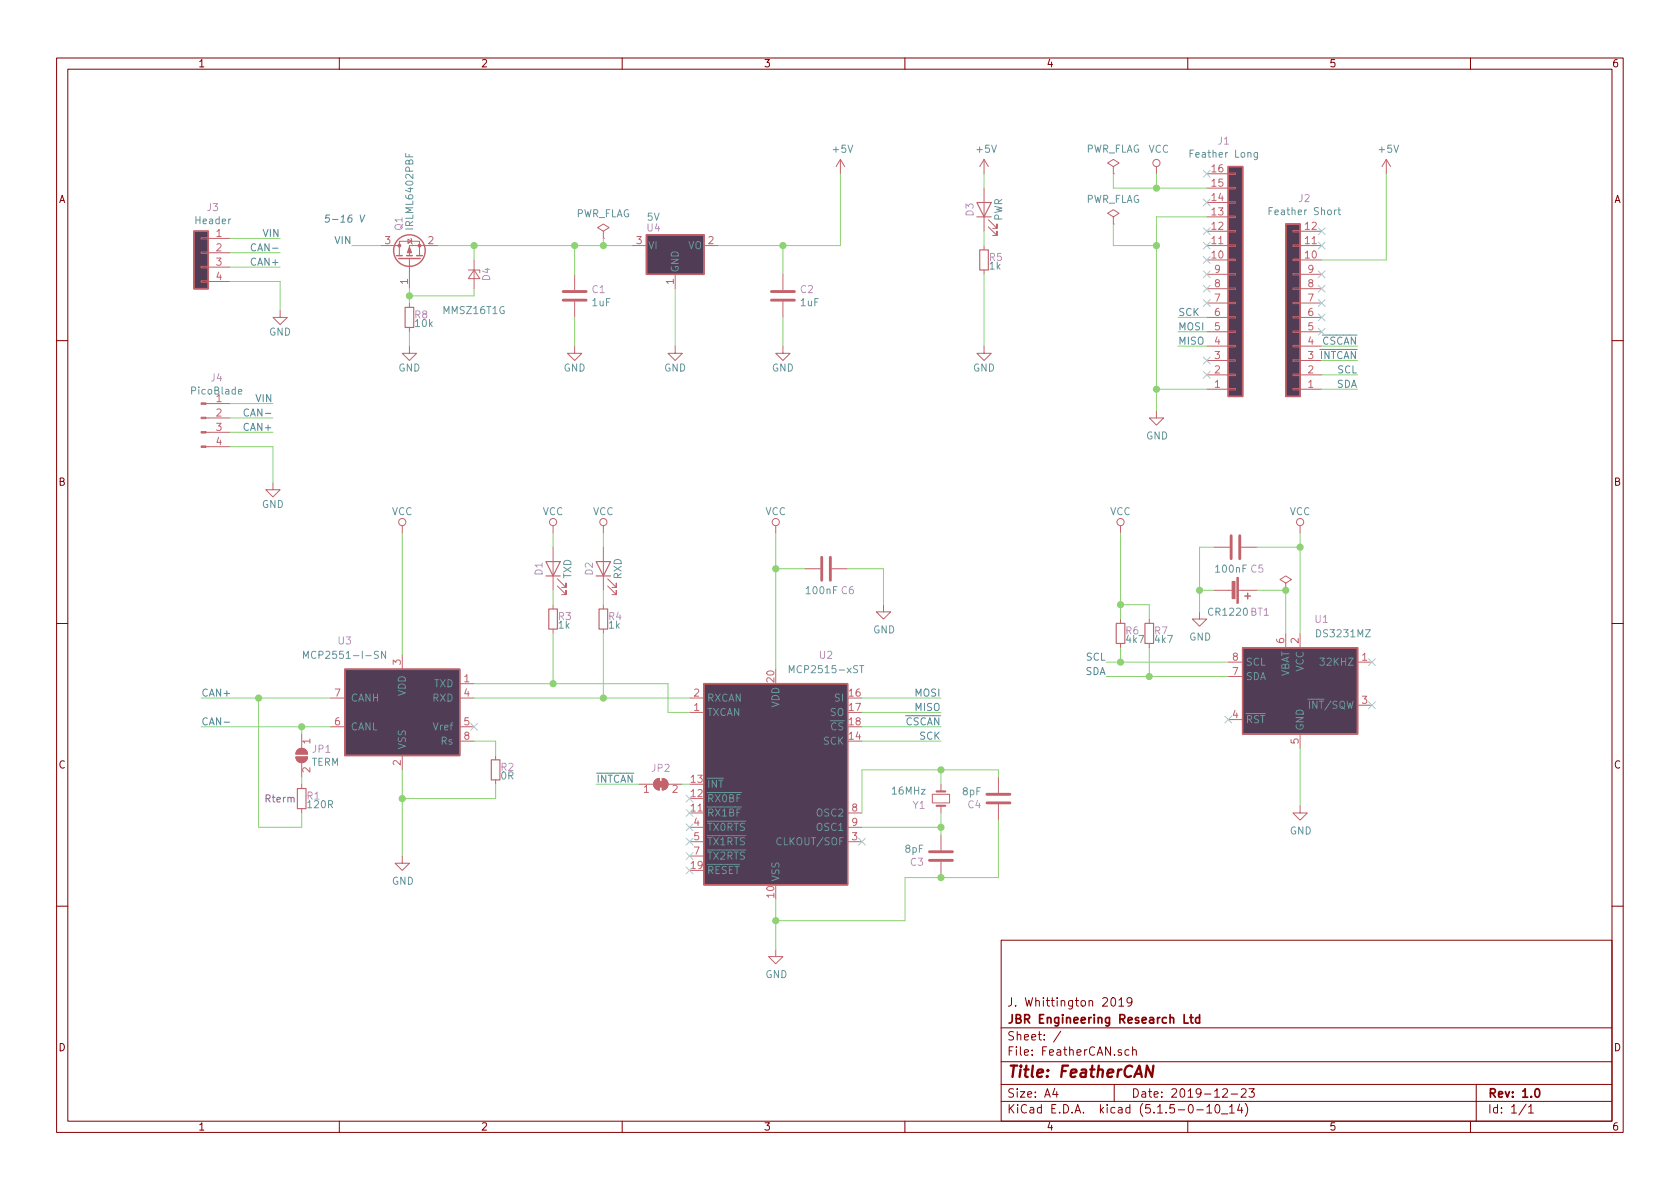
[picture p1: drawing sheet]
EESchema Schematic File Version 4
EELAYER 30 0
EELAYER END
$Descr A4 11693 8268
encoding utf-8
Sheet 1 1
Title "FeatherCAN"
Date "2019-12-23"
Rev "1.0"
Comp "JBR Engineering Research Ltd"
Comment1 "J. Whittington 2019"
Comment2 ""
Comment3 ""
Comment4 ""
$EndDescr
$Comp
L Connector_Generic:Conn_01x16 J1
U 1 1
P 8600 2000
F 0 "J1" H 8519 975 50  0000 C CNN
F 1 "Feather Long" H 8519 1066 50  0000 C CNN
F 2 "KiCad/Connector_PinHeader_2.54mm.pretty:PinHeader_1x16_P2.54mm_Vertical" H 8600 2000 50  0001 C CNN
F 3 "~" H 8600 2000 50  0001 C CNN
F 4 "nofit" H 8600 2000 50  0001 C CNN "Config"
	1    8600 2000
	1    0    0    1   
$EndComp
Text Label 8200 2200 0    50   ~ 0
SCK
Text Label 8200 2300 0    50   ~ 0
MOSI
Text Label 8200 2400 0    50   ~ 0
MISO
Text Label 9450 2500 2    50   ~ 0
~INTCAN
Text Label 9450 2600 2    50   ~ 0
SCL
Text Label 9450 2700 2    50   ~ 0
SDA
Wire Wire Line
	8200 2200 8400 2200
Wire Wire Line
	8200 2300 8400 2300
Wire Wire Line
	8200 2400 8400 2400
Wire Wire Line
	9200 2400 9450 2400
Wire Wire Line
	9200 2500 9450 2500
Wire Wire Line
	9200 2600 9450 2600
Wire Wire Line
	9200 2700 9450 2700
Wire Wire Line
	8050 1200 8050 1300
Wire Wire Line
	8050 1300 8400 1300
$Comp
L Interface_CAN_LIN:MCP2551-I-SN U3
U 1 1
P 2800 4950
F 0 "U3" H 3200 5450 50  0000 C CNN
F 1 "MCP2551-I-SN" H 3200 5350 50  0000 C CNN
F 2 "KiCad/Package_SO.pretty:SOIC-8_3.9x4.9mm_P1.27mm" H 2800 4450 50  0001 C CIN
F 3 "http://ww1.microchip.com/downloads/en/devicedoc/21667d.pdf" H 2800 4950 50  0001 C CNN
F 4 "Microship" H 2800 4950 50  0001 C CNN "MFN"
F 5 "MCP2551-I/SN" H 2800 4950 50  0001 C CNN "MFP"
F 6 "3.3 V 250 mA upto 16 V input" H 2800 4950 50  0001 C CNN "Description"
F 7 "Digikey" H 2800 4950 50  0001 C CNN "Vendor"
F 8 "MCP2551-I/SN-ND" H 2800 4950 50  0001 C CNN "SKU"
	1    2800 4950
	-1   0    0    -1  
$EndComp
$Comp
L Timer_RTC:DS3231MZ U1
U 1 1
P 9050 4800
F 0 "U1" H 9200 5300 50  0000 C CNN
F 1 "DS3231MZ" H 9350 5200 50  0000 C CNN
F 2 "KiCad/Package_SO.pretty:SOIC-8_3.9x4.9mm_P1.27mm" H 9050 4300 50  0001 C CNN
F 3 "http://datasheets.maximintegrated.com/en/ds/DS3231M.pdf" H 9050 4200 50  0001 C CNN
F 4 "Maxim" H 9050 4800 50  0001 C CNN "MFN"
F 5 "DS3231MZ+" H 9050 4800 50  0001 C CNN "MFP"
F 6 "Digikey" H 9050 4800 50  0001 C CNN "Vendor"
F 7 "DS3231MZ+-ND " H 9050 4800 50  0001 C CNN "SKU"
	1    9050 4800
	1    0    0    -1  
$EndComp
$Comp
L Device:Battery_Cell BT1
U 1 1
P 8550 4100
F 0 "BT1" V 8700 4250 50  0000 L CNN
F 1 "CR1220" V 8700 3950 50  0000 L CNN
F 2 "KiCad/Battery.pretty:BatteryHolder_LINX_BAT-HLD-012-SMT" V 8550 4160 50  0001 C CNN
F 3 "~" V 8550 4160 50  0001 C CNN
F 4 "Linx Technologies" H 8550 4100 50  0001 C CNN "MFN"
F 5 "BAT-HLD-012-SMT-TR" H 8550 4100 50  0001 C CNN "MFP"
F 6 "Digikey" H 8550 4100 50  0001 C CNN "Vendor"
F 7 "BAT-HLD-012-SMTCT-ND" H 8550 4100 50  0001 C CNN "SKU"
	1    8550 4100
	0    1    1    0   
$EndComp
$Comp
L power:GND #PWR0101
U 1 1
P 8050 2850
F 0 "#PWR0101" H 8050 2600 50  0001 C CNN
F 1 "GND" H 8055 2677 50  0000 C CNN
F 2 "" H 8050 2850 50  0001 C CNN
F 3 "" H 8050 2850 50  0001 C CNN
	1    8050 2850
	1    0    0    -1  
$EndComp
Wire Wire Line
	8050 2850 8050 2700
Wire Wire Line
	8050 2700 8400 2700
$Comp
L power:GND #PWR0102
U 1 1
P 4700 2400
F 0 "#PWR0102" H 4700 2150 50  0001 C CNN
F 1 "GND" H 4700 2250 50  0000 C CNN
F 2 "" H 4700 2400 50  0001 C CNN
F 3 "" H 4700 2400 50  0001 C CNN
	1    4700 2400
	1    0    0    -1  
$EndComp
Wire Wire Line
	4700 2000 4700 2400
Wire Wire Line
	5000 1700 5450 1700
$Comp
L power:GND #PWR0103
U 1 1
P 5450 2400
F 0 "#PWR0103" H 5450 2150 50  0001 C CNN
F 1 "GND" H 5450 2250 50  0000 C CNN
F 2 "" H 5450 2400 50  0001 C CNN
F 3 "" H 5450 2400 50  0001 C CNN
	1    5450 2400
	1    0    0    -1  
$EndComp
Connection ~ 5450 1700
$Comp
L Regulator_Linear:MCP1703A-3302_SOT23 U4
U 1 1
P 4700 1700
F 0 "U4" H 4550 1825 50  0000 C CNN
F 1 "5V" H 4500 1900 50  0000 L CNN
F 2 "KiCad/Package_TO_SOT_SMD.pretty:SOT-23" H 4700 1900 50  0001 C CNN
F 3 "http://www.microchip.com/mymicrochip/filehandler.aspx?ddocname=en530937" H 4700 1650 50  0001 C CNN
F 4 "Microchip" H 4700 1700 60  0001 C CNN "MFN"
F 5 "MCP1703T-5002E/CB" H 4700 1700 60  0001 C CNN "MFP"
F 6 "5 V LDO" H 4700 1700 60  0001 C CNN "Description"
F 7 "Digikey" H 4700 1700 50  0001 C CNN "Vendor"
F 8 "MCP1703T-5002E/CBCT-ND" H 4700 1700 50  0001 C CNN "SKU"
	1    4700 1700
	1    0    0    -1  
$EndComp
$Comp
L Device:C C2
U 1 1
P 5450 2050
F 0 "C2" H 5565 2096 50  0000 L CNN
F 1 "1uF" H 5565 2005 50  0000 L CNN
F 2 "KiCad/Capacitor_SMD.pretty:C_0603_1608Metric" H 5488 1900 50  0001 C CNN
F 3 "~" H 5450 2050 50  0001 C CNN
F 4 "X5R 20V" H 5450 2050 50  0001 C CNN "Characteristics"
	1    5450 2050
	1    0    0    -1  
$EndComp
Wire Wire Line
	5450 1700 5450 1900
Wire Wire Line
	5450 2200 5450 2400
$Comp
L Interface_CAN_LIN:MCP2515-xST U2
U 1 1
P 5400 5450
F 0 "U2" H 5050 6350 50  0000 C CNN
F 1 "MCP2515-xST" H 5050 6250 50  0000 C CNN
F 2 "KiCad/Package_SO.pretty:TSSOP-20_4.4x6.5mm_P0.65mm" H 5400 4550 50  0001 C CIN
F 3 "http://ww1.microchip.com/downloads/en/DeviceDoc/21801e.pdf" H 5500 4650 50  0001 C CNN
	1    5400 5450
	-1   0    0    -1  
$EndComp
NoConn ~ 4800 5550
NoConn ~ 4800 5650
NoConn ~ 4800 5750
NoConn ~ 4800 5850
NoConn ~ 4800 5950
$Comp
L Device:Crystal_Small Y1
U 1 1
P 6550 5550
F 0 "Y1" V 6500 5350 50  0000 L CNN
F 1 "16MHz" V 6600 5200 50  0000 L CNN
F 2 "KiCad/Crystal.pretty:Crystal_SMD_3225-4Pin_3.2x2.5mm" H 6550 5550 50  0001 C CNN
F 3 "https://support.epson.biz/td/api/doc_check.php?dl=brief_TSX-3225&lang=en" H 6550 5550 50  0001 C CNN
F 4 "Epson" H 6550 5550 50  0001 C CNN "MFN"
F 5 "TSX-3225 16.0000MF18X-AC0" H 6550 5550 50  0001 C CNN "MFP"
F 6 "Digikey" H 6550 5550 50  0001 C CNN "Vendor"
F 7 "SER4070CT-ND" H 6550 5550 50  0001 C CNN "SKU"
F 8 "9pF" H 6550 5550 50  0001 C CNN "Description"
	1    6550 5550
	0    1    -1   0   
$EndComp
Wire Wire Line
	6550 5450 6550 5350
Wire Wire Line
	6550 5350 6000 5350
Wire Wire Line
	6000 5350 6000 5650
Wire Wire Line
	6550 5650 6550 5750
Wire Wire Line
	6550 5750 6000 5750
Wire Wire Line
	4800 4950 4650 4950
Wire Wire Line
	4650 4950 4650 4750
$Comp
L power:VCC #PWR0105
U 1 1
P 3850 3700
F 0 "#PWR0105" H 3850 3550 50  0001 C CNN
F 1 "VCC" H 3850 3850 50  0000 C CNN
F 2 "" H 3850 3700 50  0001 C CNN
F 3 "" H 3850 3700 50  0001 C CNN
	1    3850 3700
	1    0    0    -1  
$EndComp
$Comp
L Device:R_Small R3
U 1 1
P 3850 4300
F 0 "R3" H 3880 4320 50  0000 L CNN
F 1 "1k" H 3880 4260 50  0000 L CNN
F 2 "KiCad/Resistor_SMD.pretty:R_0603_1608Metric" H 3850 4300 50  0001 C CNN
F 3 "" H 3850 4300 50  0001 C CNN
	1    3850 4300
	1    0    0    -1  
$EndComp
Wire Wire Line
	3850 3700 3850 3800
Wire Wire Line
	3850 4100 3850 4200
$Comp
L Device:LED D2
U 1 1
P 4200 3950
F 0 "D2" H 4200 4050 50  0000 C CNN
F 1 "RXD" H 4200 3850 50  0000 C CNN
F 2 "KiCad/LED_SMD.pretty:LED_0603_1608Metric" H 4200 3950 50  0001 C CNN
F 3 "http://www.kingbrightusa.com/images/catalog/SPEC/APT1608LSECK-J4-PRV.pdf" H 4200 3950 50  0001 C CNN
F 4 "Kingbright" H 4200 3950 60  0001 C CNN "MFN"
F 5 "APT1608LSECK/J4-PRV " H 4200 3950 60  0001 C CNN "MFP"
F 6 "Orange 605nm LED Indication - Discrete 1.8V 2mA 0603 (1608 Metric) " H 4200 3950 60  0001 C CNN "Description"
F 7 "Orange" H 4200 3950 50  0001 C CNN "Characteristics"
F 8 "Digikey" H 4200 3950 50  0001 C CNN "Vendor"
F 9 "754-1931-1-ND " H 4200 3950 50  0001 C CNN "SKU"
	1    4200 3950
	0    -1   -1   0   
$EndComp
$Comp
L power:VCC #PWR0106
U 1 1
P 4200 3700
F 0 "#PWR0106" H 4200 3550 50  0001 C CNN
F 1 "VCC" H 4200 3850 50  0000 C CNN
F 2 "" H 4200 3700 50  0001 C CNN
F 3 "" H 4200 3700 50  0001 C CNN
	1    4200 3700
	1    0    0    -1  
$EndComp
$Comp
L Device:R_Small R4
U 1 1
P 4200 4300
F 0 "R4" H 4230 4320 50  0000 L CNN
F 1 "1k" H 4230 4260 50  0000 L CNN
F 2 "KiCad/Resistor_SMD.pretty:R_0603_1608Metric" H 4200 4300 50  0001 C CNN
F 3 "" H 4200 4300 50  0001 C CNN
	1    4200 4300
	1    0    0    -1  
$EndComp
Wire Wire Line
	4200 3700 4200 3800
Wire Wire Line
	4200 4100 4200 4200
$Comp
L Device:LED D1
U 1 1
P 3850 3950
F 0 "D1" H 3850 4050 50  0000 C CNN
F 1 "TXD" H 3850 3850 50  0000 C CNN
F 2 "KiCad/LED_SMD.pretty:LED_0603_1608Metric" H 3850 3950 50  0001 C CNN
F 3 "http://www.kingbrightusa.com/images/catalog/SPEC/APT1608LSECK-J4-PRV.pdf" H 3850 3950 50  0001 C CNN
F 4 "Kingbright" H 3850 3950 60  0001 C CNN "MFN"
F 5 "APT1608LSECK/J4-PRV " H 3850 3950 60  0001 C CNN "MFP"
F 6 "Orange 605nm LED Indication - Discrete 1.8V 2mA 0603 (1608 Metric)" H 3850 3950 60  0001 C CNN "Description"
F 7 "Orange" H 3850 3950 50  0001 C CNN "Characteristics"
F 8 "754-1931-1-ND " H 3850 3950 50  0001 C CNN "SKU"
F 9 "Digikey" H 3850 3950 50  0001 C CNN "Vendor"
	1    3850 3950
	0    -1   -1   0   
$EndComp
$Comp
L power:GND #PWR0107
U 1 1
P 9050 5600
F 0 "#PWR0107" H 9050 5350 50  0001 C CNN
F 1 "GND" H 9055 5427 50  0000 C CNN
F 2 "" H 9050 5600 50  0001 C CNN
F 3 "" H 9050 5600 50  0001 C CNN
	1    9050 5600
	1    0    0    -1  
$EndComp
Wire Wire Line
	9050 5200 9050 5600
NoConn ~ 8550 5000
NoConn ~ 9550 4600
NoConn ~ 9550 4900
$Comp
L power:GND #PWR0108
U 1 1
P 5400 6600
F 0 "#PWR0108" H 5400 6350 50  0001 C CNN
F 1 "GND" H 5405 6427 50  0000 C CNN
F 2 "" H 5400 6600 50  0001 C CNN
F 3 "" H 5400 6600 50  0001 C CNN
	1    5400 6600
	1    0    0    -1  
$EndComp
Wire Wire Line
	5400 6250 5400 6400
$Comp
L power:VCC #PWR0109
U 1 1
P 5400 3700
F 0 "#PWR0109" H 5400 3550 50  0001 C CNN
F 1 "VCC" H 5400 3850 50  0000 C CNN
F 2 "" H 5400 3700 50  0001 C CNN
F 3 "" H 5400 3700 50  0001 C CNN
	1    5400 3700
	1    0    0    -1  
$EndComp
Wire Wire Line
	5400 3700 5400 3950
$Comp
L power:VCC #PWR0110
U 1 1
P 2800 3700
F 0 "#PWR0110" H 2800 3550 50  0001 C CNN
F 1 "VCC" H 2800 3850 50  0000 C CNN
F 2 "" H 2800 3700 50  0001 C CNN
F 3 "" H 2800 3700 50  0001 C CNN
	1    2800 3700
	1    0    0    -1  
$EndComp
$Comp
L power:GND #PWR0111
U 1 1
P 2800 5950
F 0 "#PWR0111" H 2800 5700 50  0001 C CNN
F 1 "GND" H 2805 5777 50  0000 C CNN
F 2 "" H 2800 5950 50  0001 C CNN
F 3 "" H 2800 5950 50  0001 C CNN
	1    2800 5950
	1    0    0    -1  
$EndComp
Wire Wire Line
	2800 5350 2800 5550
NoConn ~ 3300 5050
$Comp
L power:VCC #PWR0112
U 1 1
P 8050 1200
F 0 "#PWR0112" H 8050 1050 50  0001 C CNN
F 1 "VCC" H 8067 1373 50  0000 C CNN
F 2 "" H 8050 1200 50  0001 C CNN
F 3 "" H 8050 1200 50  0001 C CNN
	1    8050 1200
	1    0    0    -1  
$EndComp
Wire Wire Line
	8550 4600 7800 4600
Wire Wire Line
	8550 4700 8000 4700
Text Label 7700 4600 2    50   ~ 0
SCL
Text Label 7700 4700 2    50   ~ 0
SDA
$Comp
L Device:R_Small R6
U 1 1
P 7800 4400
F 0 "R6" H 7830 4420 50  0000 L CNN
F 1 "4k7" H 7830 4360 50  0000 L CNN
F 2 "KiCad/Resistor_SMD.pretty:R_0603_1608Metric" H 7800 4400 50  0001 C CNN
F 3 "" H 7800 4400 50  0001 C CNN
	1    7800 4400
	1    0    0    -1  
$EndComp
$Comp
L Device:R_Small R7
U 1 1
P 8000 4400
F 0 "R7" H 8030 4420 50  0000 L CNN
F 1 "4k7" H 8030 4360 50  0000 L CNN
F 2 "KiCad/Resistor_SMD.pretty:R_0603_1608Metric" H 8000 4400 50  0001 C CNN
F 3 "" H 8000 4400 50  0001 C CNN
	1    8000 4400
	1    0    0    -1  
$EndComp
Wire Wire Line
	7800 4500 7800 4600
Connection ~ 7800 4600
Wire Wire Line
	7800 4600 7700 4600
Wire Wire Line
	8000 4500 8000 4700
Connection ~ 8000 4700
Wire Wire Line
	8000 4700 7700 4700
$Comp
L power:VCC #PWR0113
U 1 1
P 7800 3700
F 0 "#PWR0113" H 7800 3550 50  0001 C CNN
F 1 "VCC" H 7800 3850 50  0000 C CNN
F 2 "" H 7800 3700 50  0001 C CNN
F 3 "" H 7800 3700 50  0001 C CNN
	1    7800 3700
	1    0    0    -1  
$EndComp
Wire Wire Line
	7800 3700 7800 4200
Wire Wire Line
	8000 4300 8000 4200
Wire Wire Line
	8000 4200 7800 4200
Connection ~ 7800 4200
Wire Wire Line
	7800 4200 7800 4300
Wire Wire Line
	6000 5150 6550 5150
Text Label 6550 5150 2    50   ~ 0
SCK
Wire Wire Line
	6000 5050 6550 5050
Wire Wire Line
	6000 4950 6550 4950
Wire Wire Line
	6000 4850 6550 4850
Text Label 6550 4850 2    50   ~ 0
MOSI
Text Label 6550 4950 2    50   ~ 0
MISO
NoConn ~ 9200 2100
Text Label 9450 2400 2    50   ~ 0
~CSCAN
Text Label 6550 5050 2    50   ~ 0
~CSCAN
$Comp
L Device:R_Small R2
U 1 1
P 3450 5350
F 0 "R2" H 3480 5370 50  0000 L CNN
F 1 "0R" H 3480 5310 50  0000 L CNN
F 2 "KiCad/Resistor_SMD.pretty:R_0603_1608Metric" H 3450 5350 50  0001 C CNN
F 3 "" H 3450 5350 50  0001 C CNN
F 4 "Rext controls mode and slew rate. GND = high-speed, 10 μA < -IRS < 200 μA slope control " H 3450 5350 50  0001 C CNN "Notes"
	1    3450 5350
	1    0    0    -1  
$EndComp
Wire Wire Line
	4750 5450 4800 5450
Wire Wire Line
	4450 5450 4150 5450
$Comp
L Jumper:SolderJumper_2_Bridged JP2
U 1 1
P 4600 5450
F 0 "JP2" H 4600 5563 50  0000 C CNN
F 1 "INT" H 4600 5564 50  0001 C CNN
F 2 "KiCad/Jumper.pretty:SolderJumper-2_P1.3mm_Bridged_RoundedPad1.0x1.5mm" H 4600 5450 50  0001 C CNN
F 3 "~" H 4600 5450 50  0001 C CNN
F 4 "nofit" H 4600 5450 50  0001 C CNN "Config"
F 5 "Cut to remove INT connection to Feather" H 4600 5450 50  0001 C CNN "Notes"
	1    4600 5450
	1    0    0    -1  
$EndComp
Text Label 4150 5450 0    50   ~ 0
~INTCAN
Wire Wire Line
	3450 5450 3450 5550
Wire Wire Line
	3450 5550 2800 5550
Connection ~ 2800 5550
Wire Wire Line
	2800 5550 2800 5950
Wire Wire Line
	2800 3700 2800 4550
Wire Wire Line
	3300 5150 3450 5150
Wire Wire Line
	3450 5150 3450 5250
$Comp
L power:VCC #PWR0114
U 1 1
P 9050 3700
F 0 "#PWR0114" H 9050 3550 50  0001 C CNN
F 1 "VCC" H 9050 3850 50  0000 C CNN
F 2 "" H 9050 3700 50  0001 C CNN
F 3 "" H 9050 3700 50  0001 C CNN
	1    9050 3700
	1    0    0    -1  
$EndComp
$Comp
L Device:C C5
U 1 1
P 8600 3800
F 0 "C5" V 8750 3900 50  0000 L CNN
F 1 "100nF" V 8750 3650 50  0000 L CNN
F 2 "KiCad/Capacitor_SMD.pretty:C_0603_1608Metric" H 8638 3650 50  0001 C CNN
F 3 "~" H 8600 3800 50  0001 C CNN
F 4 "X7R 6V" H 8600 3800 50  0001 C CNN "Characteristics"
	1    8600 3800
	0    1    1    0   
$EndComp
Wire Wire Line
	8750 4100 8950 4100
Wire Wire Line
	8950 4100 8950 4400
$Comp
L power:GND #PWR0115
U 1 1
P 8350 4250
F 0 "#PWR0115" H 8350 4000 50  0001 C CNN
F 1 "GND" H 8355 4077 50  0000 C CNN
F 2 "" H 8350 4250 50  0001 C CNN
F 3 "" H 8350 4250 50  0001 C CNN
	1    8350 4250
	1    0    0    -1  
$EndComp
Wire Wire Line
	8450 4100 8350 4100
Wire Wire Line
	8350 4100 8350 4250
Wire Wire Line
	8450 3800 8350 3800
Wire Wire Line
	8350 3800 8350 4100
Connection ~ 8350 4100
Wire Wire Line
	8750 3800 9050 3800
Wire Wire Line
	9050 3700 9050 3800
Connection ~ 9050 3800
Wire Wire Line
	9050 3800 9050 4400
NoConn ~ 9200 1600
NoConn ~ 9200 1700
NoConn ~ 9200 2200
NoConn ~ 9200 2300
NoConn ~ 8400 2500
NoConn ~ 8400 2600
NoConn ~ 8400 2100
NoConn ~ 8400 2000
NoConn ~ 8400 1900
NoConn ~ 8400 1800
NoConn ~ 8400 1700
NoConn ~ 8400 1600
NoConn ~ 8400 1400
NoConn ~ 8400 1200
Wire Wire Line
	8400 1500 8050 1500
Wire Wire Line
	8050 1500 8050 1700
Connection ~ 8050 2700
$Comp
L Device:R_Small R1
U 1 1
P 2100 5550
F 0 "R1" H 2130 5570 50  0000 L CNN
F 1 "120R" H 2130 5510 50  0000 L CNN
F 2 "KiCad/Resistor_SMD.pretty:R_0603_1608Metric" H 2100 5550 50  0001 C CNN
F 3 "" H 2100 5550 50  0001 C CNN
F 4 "Rterm" H 1950 5550 50  0000 C CNN "Description"
	1    2100 5550
	1    0    0    -1  
$EndComp
$Comp
L Jumper:SolderJumper_2_Open JP1
U 1 1
P 2100 5250
F 0 "JP1" V 2054 5318 50  0000 L CNN
F 1 "TERM" V 2145 5318 50  0000 L CNN
F 2 "KiCad/Jumper.pretty:SolderJumper-2_P1.3mm_Open_RoundedPad1.0x1.5mm" H 2100 5250 50  0001 C CNN
F 3 "~" H 2100 5250 50  0001 C CNN
F 4 "nofit" H 2100 5250 50  0001 C CNN "Config"
F 5 "Link to bring termination resistor in circuit" H 2100 5250 50  0001 C CNN "Notes"
	1    2100 5250
	0    1    1    0   
$EndComp
Wire Wire Line
	2100 5100 2100 5050
Wire Wire Line
	2100 5050 2300 5050
Wire Wire Line
	2100 5400 2100 5450
Wire Wire Line
	2300 4850 1800 4850
Wire Wire Line
	1800 4850 1800 5750
Wire Wire Line
	1800 5750 2100 5750
Wire Wire Line
	2100 5750 2100 5650
$Comp
L Device:C C1
U 1 1
P 4000 2050
F 0 "C1" H 4115 2096 50  0000 L CNN
F 1 "1uF" H 4115 2005 50  0000 L CNN
F 2 "KiCad/Capacitor_SMD.pretty:C_0603_1608Metric" H 4038 1900 50  0001 C CNN
F 3 "~" H 4000 2050 50  0001 C CNN
F 4 "X5R 20V" H 4000 2050 50  0001 C CNN "Characteristics"
	1    4000 2050
	1    0    0    -1  
$EndComp
Wire Wire Line
	5450 1700 5850 1700
Wire Wire Line
	6850 1900 6850 2400
$Comp
L power:GND #PWR0116
U 1 1
P 6850 2400
F 0 "#PWR0116" H 6850 2150 50  0001 C CNN
F 1 "GND" H 6850 2250 50  0000 C CNN
F 2 "" H 6850 2400 50  0001 C CNN
F 3 "" H 6850 2400 50  0001 C CNN
	1    6850 2400
	1    0    0    -1  
$EndComp
Wire Wire Line
	6850 1600 6850 1700
Wire Wire Line
	6850 1200 6850 1300
$Comp
L Device:R_Small R5
U 1 1
P 6850 1800
F 0 "R5" H 6880 1820 50  0000 L CNN
F 1 "1k" H 6880 1760 50  0000 L CNN
F 2 "KiCad/Resistor_SMD.pretty:R_0603_1608Metric" H 6850 1800 50  0001 C CNN
F 3 "" H 6850 1800 50  0001 C CNN
	1    6850 1800
	1    0    0    -1  
$EndComp
$Comp
L Device:LED D3
U 1 1
P 6850 1450
F 0 "D3" H 6850 1550 50  0000 C CNN
F 1 "PWR" H 6850 1350 50  0000 C CNN
F 2 "KiCad/LED_SMD.pretty:LED_0603_1608Metric" H 6850 1450 50  0001 C CNN
F 3 "http://www.kingbrightusa.com/images/catalog/SPEC/APT1608LZGCK.pdf" H 6850 1450 50  0001 C CNN
F 4 "Kingbright" H 6850 1450 60  0001 C CNN "MFN"
F 5 "APT1608LZGCK" H 6850 1450 60  0001 C CNN "MFP"
F 6 "Green 525nm LED Indication - Discrete 2.65V 2mA 0603 (1608 Metric)" H 6850 1450 60  0001 C CNN "Description"
F 7 "Green" H 6850 1450 50  0001 C CNN "Characteristics"
F 8 "Digikey" H 6850 1450 50  0001 C CNN "Vendor"
F 9 "754-1934-1-ND " H 6850 1450 50  0001 C CNN "SKU"
	1    6850 1450
	0    -1   -1   0   
$EndComp
Wire Wire Line
	4000 1700 4000 1900
Wire Wire Line
	4000 1700 4200 1700
$Comp
L power:GND #PWR0118
U 1 1
P 4000 2400
F 0 "#PWR0118" H 4000 2150 50  0001 C CNN
F 1 "GND" H 4000 2250 50  0000 C CNN
F 2 "" H 4000 2400 50  0001 C CNN
F 3 "" H 4000 2400 50  0001 C CNN
	1    4000 2400
	1    0    0    -1  
$EndComp
Wire Wire Line
	4000 2200 4000 2400
$Comp
L Connector_Generic:Conn_01x12 J2
U 1 1
P 9000 2200
F 0 "J2" H 8920 1375 50  0000 C CNN
F 1 "Feather Short" H 8920 1466 50  0000 C CNN
F 2 "KiCad/Connector_PinHeader_2.54mm.pretty:PinHeader_1x12_P2.54mm_Vertical" H 9000 2200 50  0001 C CNN
F 3 "~" H 9000 2200 50  0001 C CNN
F 4 "nofit" H 9000 2200 50  0001 C CNN "Config"
	1    9000 2200
	-1   0    0    1   
$EndComp
Wire Wire Line
	3850 4750 3300 4750
Wire Wire Line
	4650 4750 3850 4750
Connection ~ 3850 4750
Wire Wire Line
	3850 4400 3850 4750
Wire Wire Line
	4200 4850 3300 4850
Wire Wire Line
	4800 4850 4200 4850
Connection ~ 4200 4850
Wire Wire Line
	4200 4400 4200 4850
$Comp
L Device:C C4
U 1 1
P 6950 5550
F 0 "C4" H 7065 5596 50  0000 L CNN
F 1 "8pF" H 7065 5505 50  0000 L CNN
F 2 "KiCad/Capacitor_SMD.pretty:C_0603_1608Metric" H 6988 5400 50  0001 C CNN
F 3 "~" H 6950 5550 50  0001 C CNN
F 4 "NPO 6V" H 6950 5550 50  0001 C CNN "Characteristics"
	1    6950 5550
	-1   0    0    1   
$EndComp
Wire Wire Line
	6550 5350 6950 5350
Wire Wire Line
	6950 5350 6950 5400
Connection ~ 6550 5350
$Comp
L Device:C C3
U 1 1
P 6550 5950
F 0 "C3" H 6665 5996 50  0000 L CNN
F 1 "8pF" H 6665 5905 50  0000 L CNN
F 2 "KiCad/Capacitor_SMD.pretty:C_0603_1608Metric" H 6588 5800 50  0001 C CNN
F 3 "~" H 6550 5950 50  0001 C CNN
F 4 "NPO 6V" H 6550 5950 50  0001 C CNN "Characteristics"
	1    6550 5950
	-1   0    0    1   
$EndComp
Wire Wire Line
	6550 5750 6550 5800
Connection ~ 6550 5750
Wire Wire Line
	6950 5700 6950 6100
Wire Wire Line
	6950 6100 6550 6100
Wire Wire Line
	6550 6100 6300 6100
Wire Wire Line
	6300 6100 6300 6400
Wire Wire Line
	6300 6400 5400 6400
Connection ~ 6550 6100
Connection ~ 5400 6400
Wire Wire Line
	5400 6400 5400 6600
NoConn ~ 6000 5850
Wire Wire Line
	9200 1800 9650 1800
Wire Wire Line
	9650 1800 9650 1200
$Comp
L power:+5V #PWR03
U 1 1
P 5850 1200
F 0 "#PWR03" H 5850 1050 50  0001 C CNN
F 1 "+5V" H 5865 1373 50  0000 C CNN
F 2 "" H 5850 1200 50  0001 C CNN
F 3 "" H 5850 1200 50  0001 C CNN
	1    5850 1200
	1    0    0    -1  
$EndComp
$Comp
L power:+5V #PWR04
U 1 1
P 6850 1200
F 0 "#PWR04" H 6850 1050 50  0001 C CNN
F 1 "+5V" H 6865 1373 50  0000 C CNN
F 2 "" H 6850 1200 50  0001 C CNN
F 3 "" H 6850 1200 50  0001 C CNN
	1    6850 1200
	1    0    0    -1  
$EndComp
$Comp
L power:+5V #PWR06
U 1 1
P 9650 1200
F 0 "#PWR06" H 9650 1050 50  0001 C CNN
F 1 "+5V" H 9665 1373 50  0000 C CNN
F 2 "" H 9650 1200 50  0001 C CNN
F 3 "" H 9650 1200 50  0001 C CNN
	1    9650 1200
	1    0    0    -1  
$EndComp
$Comp
L Device:C C6
U 1 1
P 5750 3950
F 0 "C6" V 5900 4050 50  0000 L CNN
F 1 "100nF" V 5900 3800 50  0000 L CNN
F 2 "KiCad/Capacitor_SMD.pretty:C_0603_1608Metric" H 5788 3800 50  0001 C CNN
F 3 "~" H 5750 3950 50  0001 C CNN
F 4 "X7R 6V" H 5750 3950 50  0001 C CNN "Characteristics"
	1    5750 3950
	0    1    1    0   
$EndComp
Wire Wire Line
	5400 3950 5600 3950
Connection ~ 5400 3950
Wire Wire Line
	5400 3950 5400 4650
$Comp
L power:GND #PWR05
U 1 1
P 6150 4200
F 0 "#PWR05" H 6150 3950 50  0001 C CNN
F 1 "GND" H 6155 4027 50  0000 C CNN
F 2 "" H 6150 4200 50  0001 C CNN
F 3 "" H 6150 4200 50  0001 C CNN
	1    6150 4200
	1    0    0    -1  
$EndComp
Wire Wire Line
	5900 3950 6150 3950
Wire Wire Line
	6150 3950 6150 4200
$Comp
L Connector:Conn_01x04_Male J4
U 1 1
P 1400 2900
F 0 "J4" H 1508 3181 50  0000 C CNN
F 1 "PicoBlade" H 1508 3090 50  0000 C CNN
F 2 "KiCad/Connector_Molex.pretty:Molex_PicoBlade_53261-0471_1x04-1MP_P1.25mm_Horizontal" H 1400 2900 50  0001 C CNN
F 3 "~" H 1400 2900 50  0001 C CNN
F 4 "Molex" H 1400 2900 50  0001 C CNN "MFN"
F 5 "53261-0471" H 1400 2900 50  0001 C CNN "MFP"
F 6 "Digikey" H 1400 2900 50  0001 C CNN "Vendor"
F 7 "WM7622CT-ND" H 1400 2900 50  0001 C CNN "SKU"
	1    1400 2900
	1    0    0    -1  
$EndComp
Wire Wire Line
	1800 4850 1400 4850
Connection ~ 1800 4850
Wire Wire Line
	2100 5050 1400 5050
Connection ~ 2100 5050
Text Label 1400 4850 0    50   ~ 0
CAN+
Text Label 1400 5050 0    50   ~ 0
CAN-
Wire Wire Line
	1600 2900 1900 2900
Wire Wire Line
	1600 3000 1900 3000
Text Label 1900 2900 2    50   ~ 0
CAN-
Text Label 1900 3000 2    50   ~ 0
CAN+
Wire Wire Line
	1600 3100 1900 3100
Wire Wire Line
	1900 3100 1900 3350
$Comp
L Connector_Generic:Conn_01x04 J3
U 1 1
P 1400 1750
F 0 "J3" H 1318 2067 50  0000 C CNN
F 1 "Header" H 1318 1976 50  0000 C CNN
F 2 "KiCad/Connector_PinHeader_2.54mm.pretty:PinHeader_1x04_P2.54mm_Vertical" H 1400 1750 50  0001 C CNN
F 3 "~" H 1400 1750 50  0001 C CNN
F 4 "nofit" H 1400 1750 50  0001 C CNN "Config"
	1    1400 1750
	-1   0    0    -1  
$EndComp
Connection ~ 4000 1700
Text Label 2450 1700 2    50   ~ 0
VIN
Text Notes 2250 1550 0    50   Italic 0
5-16 V
Wire Wire Line
	1600 1650 1950 1650
Wire Wire Line
	1600 1750 1950 1750
Wire Wire Line
	1600 1850 1950 1850
Wire Wire Line
	1600 1950 1950 1950
Wire Wire Line
	1950 1950 1950 2150
$Comp
L power:GND #PWR01
U 1 1
P 1900 3350
F 0 "#PWR01" H 1900 3100 50  0001 C CNN
F 1 "GND" H 1900 3200 50  0000 C CNN
F 2 "" H 1900 3350 50  0001 C CNN
F 3 "" H 1900 3350 50  0001 C CNN
	1    1900 3350
	1    0    0    -1  
$EndComp
$Comp
L power:GND #PWR02
U 1 1
P 1950 2150
F 0 "#PWR02" H 1950 1900 50  0001 C CNN
F 1 "GND" H 1950 2000 50  0000 C CNN
F 2 "" H 1950 2150 50  0001 C CNN
F 3 "" H 1950 2150 50  0001 C CNN
	1    1950 2150
	1    0    0    -1  
$EndComp
Text Label 1950 1750 2    50   ~ 0
CAN-
Text Label 1950 1650 2    50   ~ 0
VIN
Wire Wire Line
	1600 2800 1900 2800
Text Label 1900 2800 2    50   ~ 0
VIN
NoConn ~ 4800 6050
$Comp
L power:PWR_FLAG #FLG0102
U 1 1
P 7750 1200
F 0 "#FLG0102" H 7750 1275 50  0001 C CNN
F 1 "PWR_FLAG" H 7750 1374 50  0000 C CNN
F 2 "" H 7750 1200 50  0001 C CNN
F 3 "~" H 7750 1200 50  0001 C CNN
	1    7750 1200
	1    0    0    -1  
$EndComp
Wire Wire Line
	7750 1200 7750 1300
Wire Wire Line
	7750 1300 8050 1300
Connection ~ 8050 1300
$Comp
L power:PWR_FLAG #FLG0103
U 1 1
P 4200 1650
F 0 "#FLG0103" H 4200 1725 50  0001 C CNN
F 1 "PWR_FLAG" H 4200 1824 50  0000 C CNN
F 2 "" H 4200 1650 50  0001 C CNN
F 3 "~" H 4200 1650 50  0001 C CNN
	1    4200 1650
	1    0    0    -1  
$EndComp
Wire Wire Line
	4200 1650 4200 1700
Connection ~ 4200 1700
Wire Wire Line
	4200 1700 4400 1700
$Comp
L power:PWR_FLAG #FLG0104
U 1 1
P 8950 4100
F 0 "#FLG0104" H 8950 4175 50  0001 C CNN
F 1 "PWR_FLAG" H 8950 4274 50  0001 C CNN
F 2 "" H 8950 4100 50  0001 C CNN
F 3 "~" H 8950 4100 50  0001 C CNN
	1    8950 4100
	1    0    0    -1  
$EndComp
Connection ~ 8950 4100
Wire Wire Line
	5850 1200 5850 1700
$Comp
L power:PWR_FLAG #FLG0101
U 1 1
P 7750 1550
F 0 "#FLG0101" H 7750 1625 50  0001 C CNN
F 1 "PWR_FLAG" H 7750 1724 50  0000 C CNN
F 2 "" H 7750 1550 50  0001 C CNN
F 3 "~" H 7750 1550 50  0001 C CNN
	1    7750 1550
	1    0    0    -1  
$EndComp
Wire Wire Line
	7750 1550 7750 1700
Wire Wire Line
	7750 1700 8050 1700
Connection ~ 8050 1700
Wire Wire Line
	8050 1700 8050 2700
Text Label 1950 1850 2    50   ~ 0
CAN+
NoConn ~ 9200 1900
NoConn ~ 9200 2000
Wire Wire Line
	3050 1700 3300 1700
$Comp
L Transistor_FET:TP0610T Q1
U 1 1
P 2850 1800
F 0 "Q1" H 3050 1875 50  0000 L CNN
F 1 "IRLML6402PBF" H 3050 1800 50  0000 L CNN
F 2 "KiCad/Package_TO_SOT_SMD.pretty:SOT-23" H 3050 1725 50  0001 L CIN
F 3 "" H 2850 1800 50  0001 L CNN
F 4 "Infineon" H 2850 1800 60  0001 C CNN "MFN"
F 5 "IRLML6402PBF" H 2850 1800 60  0001 C CNN "MFP"
F 6 "Single P-Channel 20 V 1.3 W 8.0 nC Hexfet Power Mosfet Surface Mount - SOT-23" H 2850 1800 60  0001 C CNN "Description"
	1    2850 1800
	0    -1   -1   0   
$EndComp
$Comp
L Device:R_Small R8
U 1 1
P 2850 2200
F 0 "R8" H 2880 2220 50  0000 L CNN
F 1 "10k" H 2880 2160 50  0000 L CNN
F 2 "KiCad/Resistor_SMD.pretty:R_0603_1608Metric" H 2850 2200 50  0001 C CNN
F 3 "" H 2850 2200 50  0001 C CNN
	1    2850 2200
	1    0    0    -1  
$EndComp
Wire Wire Line
	2850 2300 2850 2400
$Comp
L Device:D_Zener_Small D4
U 1 1
P 3300 1900
F 0 "D4" H 3300 1990 50  0000 C CNN
F 1 "MMSZ16T1G" V 3550 1900 50  0000 C CNN
F 2 "KiCad/Diode_SMD.pretty:D_SOD-123" V 3300 1900 50  0001 C CNN
F 3 "" V 3300 1900 50  0001 C CNN
F 4 "ON Semiconductor" H 3300 1900 60  0001 C CNN "MFN"
F 5 "MMSZ16T1G" H 3300 1900 60  0001 C CNN "MFP"
F 6 "MMSZ16T1 Series 500 mW 10 mA 16 V SMT Zener Voltage Regulator - SOD-123" H 3300 1900 60  0001 C CNN "Description"
	1    3300 1900
	0    1    1    0   
$EndComp
Wire Wire Line
	3300 1800 3300 1700
Connection ~ 3300 1700
Wire Wire Line
	3300 2000 3300 2050
Wire Wire Line
	3300 2050 2850 2050
Wire Wire Line
	2850 2000 2850 2050
Connection ~ 2850 2050
Wire Wire Line
	2850 2050 2850 2100
Wire Wire Line
	2450 1700 2650 1700
Wire Wire Line
	3300 1700 4000 1700
$Comp
L power:GND #PWR0104
U 1 1
P 2850 2400
F 0 "#PWR0104" H 2850 2150 50  0001 C CNN
F 1 "GND" H 2850 2250 50  0000 C CNN
F 2 "" H 2850 2400 50  0001 C CNN
F 3 "" H 2850 2400 50  0001 C CNN
	1    2850 2400
	1    0    0    -1  
$EndComp
$EndSCHEMATC
